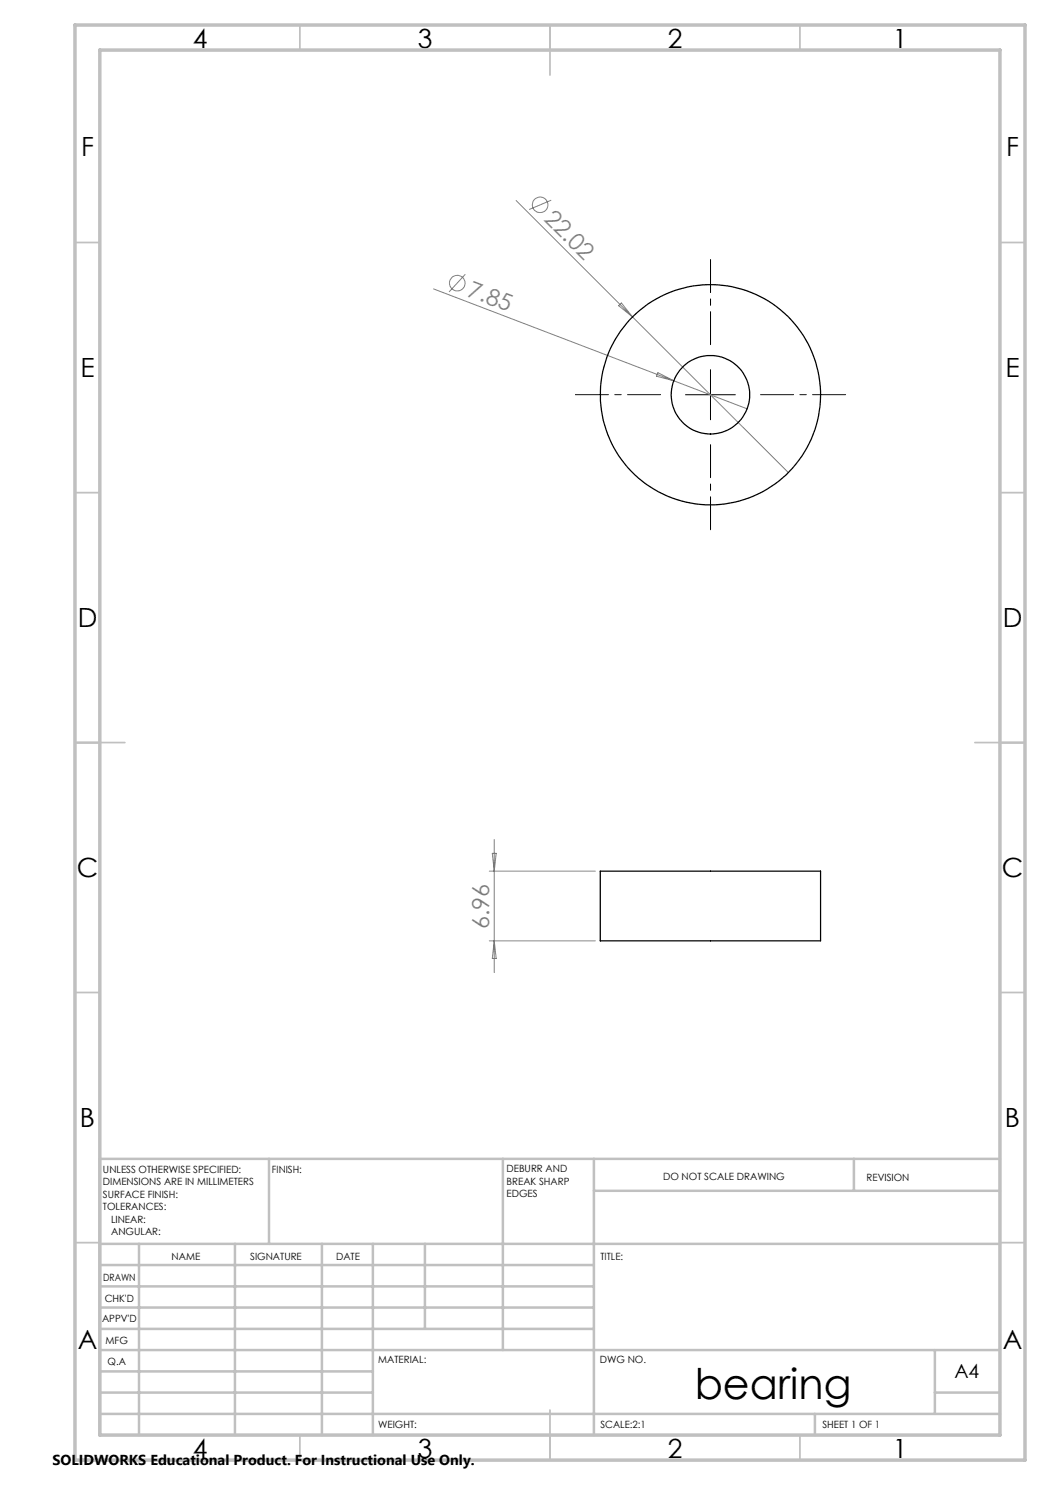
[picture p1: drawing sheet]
<svg xmlns="http://www.w3.org/2000/svg" width="210mm" height="297mm" viewBox="0 0 210 297" stroke-linecap="round" stroke-linejoin="round" font-family="sans-serif">
<g fill="none" stroke="#808080" stroke-width=".2">
<path d="M86.7 57.8l48.1 18.4M93.1 54.9l-3.3 3.5M103.2 40.1l23.3 23.3M110.2 40l-4.4 1.9M123.7 61.1l.6-.5 2.2 2.8zM126.5 63.4l31.2 31.1M131.6 74.5l3.2 1.7-3.5-1zM134.8 76.2l14.6 5.6M97.9 174.2h21.2M98.5 170.7h.7l-.4 3.5zM98.8 167.9v26.6M97.9 188.2h21.2"/>
<path d="M98.8 188.2l.4 3.5h-.7z"/>
<circle cx="91.5" cy="56.6" r="1.55"/>
<circle cx="108" cy="41" r="1.56"/>
</g>
<path d="M132.1 78.9h-17M142.1 68.9v-17M152.1 78.9h17M142.1 88.9v17.1" fill="none" stroke="#000" stroke-width=".2" stroke-dasharray="15.2 1.3 1.3 1.3" stroke-dashoffset="8.6"/>
<path d="M137.1 78.9h10M142.1 73.9v10.1" fill="none" stroke="#000" stroke-width=".2"/>
<g fill="none" stroke="#c0c0c0" stroke-width=".35">
<path d="M60 5v5M110 5v10M160 5v5M15 48.5h5M200 48.5h5M15 98.5h5M200 98.5h5M15 148.5h10M195 148.5h10M15 198.5h5M200 198.5h5M15 248.5h5"/>
<path d="M200 248.5h5M60 287v5M110 282v10M160 287v5"/>
</g>
<g fill="none" stroke="#c0c0c0" stroke-width=".5">
<path d="M53.8 231.8v17M100.6 231.8v38.2M118.8 231.8v55.2M118.8 238.2h81.2M170.8 231.8v6.4M200 231.8h-180v55.2M20 248.8h180M20 257.3h98.8M20 253h98.8M27.8 248.8v38.2M47 248.8v38.2M64.4 248.8v38.2"/>
<path d="M74.6 248.8v38.2M85 248.8v17M20 265.8h98.8M20 261.5h98.8M20 278.5h54.6M20 274.3h54.6M20 270h180M187 278.5h13M187 270v12.8M20 282.8h180M163 282.8v4.2"/>
</g>
<path d="M15 5h190v287h-190zM20 10h180v277h-180z" fill="none" stroke="#c0c0c0" stroke-width=".7"/>
<g fill="none" stroke="#000" stroke-width=".25">
<path d="M120.1 174.2h44v14h-44z"/>
<circle cx="142.1" cy="78.9" r="22"/>
<circle cx="142.1" cy="79" r="7.8"/>
</g>
<text font-size="8.5" x="138.9" y="279.7">bearing</text>
<g font-size="5.3">
<text x="38.5" y="9.5">4</text>
<text x="83.5" y="9.5">3</text>
<text x="133.6" y="9.5">2</text>
<text x="178.6" y="9.5">1</text>
<text x="16.2" y="31.2">F</text>
<text x="201.2" y="31.2">F</text>
<text x="16.1" y="75.5">E</text>
<text x="201.1" y="75.5">E</text>
<text x="15.5" y="125.5">D</text>
<text x="200.5" y="125.5">D</text>
<text x="15.4" y="175.5">C</text>
<text x="200.4" y="175.5">C</text>
<text x="16" y="225.5">B</text>
<text x="201" y="225.5">B</text>
<text x="15.5" y="269.7">A</text>
<text x="200.5" y="269.7">A</text>
<text x="38.5" y="291.5">4</text>
<text x="83.5" y="291.5">3</text>
<text x="133.6" y="291.5">2</text>
<text x="178.6" y="291.5">1</text>
</g>
<g font-size="4.7" fill="#808080">
<text x="108.6" y="44" transform="rotate(45 108.6 44)">22.02</text>
<text x="93.3" y="59.1" transform="rotate(21 93.3 59.1)">7.85</text>
<text x="97.9" y="185.8" transform="rotate(-90 97.9 185.8)">6.96</text>
</g>
<text font-size="3.9" x="190.9" y="275.5">A4</text>
<text font-size="2.9" x="10.5" y="292.9">SOLIDWORKS Educational Product. For Instructional Use Only.</text>
<g font-size="2">
<text x="20.6" y="234.6">UNLESS OTHERWISE SPECIFIED:</text>
<text x="20.6" y="237.1">DIMENSIONS ARE IN MILLIMETERS</text>
<text x="20.6" y="239.6">SURFACE FINISH:</text>
<text x="54.4" y="234.6">FINISH:</text>
<text x="101.3" y="234.5">DEBURR AND</text>
<text x="101.3" y="237">BREAK SHARP</text>
<text x="101.3" y="239.5">EDGES</text>
<text x="132.6" y="236">DO NOT SCALE DRAWING</text>
<text x="173.3" y="236.2">REVISION</text>
<text x="20.6" y="242.1">TOLERANCES:</text>
<text x="22.2" y="244.6">LINEAR:</text>
<text x="22.2" y="247.1">ANGULAR:</text>
<text x="34.3" y="252">NAME</text>
<text x="50" y="251.9">SIGNATURE</text>
<text x="67.2" y="251.9">DATE</text>
<text x="120.1" y="251.9">TITLE:</text>
<text x="20.6" y="256.1">DRAWN</text>
<text x="20.9" y="260.3">CHK'D</text>
<text x="20.4" y="264.4">APPV'D</text>
<text x="21.1" y="268.8">MFG</text>
<text x="21.5" y="273">Q.A</text>
<text x="75.6" y="272.5">MATERIAL:</text>
<text x="120" y="272.5">DWG NO.</text>
<text x="75.6" y="285.5">WEIGHT:</text>
<text x="120.1" y="285.6">SCALE:2:1</text>
<text x="164.5" y="285.6">SHEET 1 OF 1</text>
</g>
</svg>
